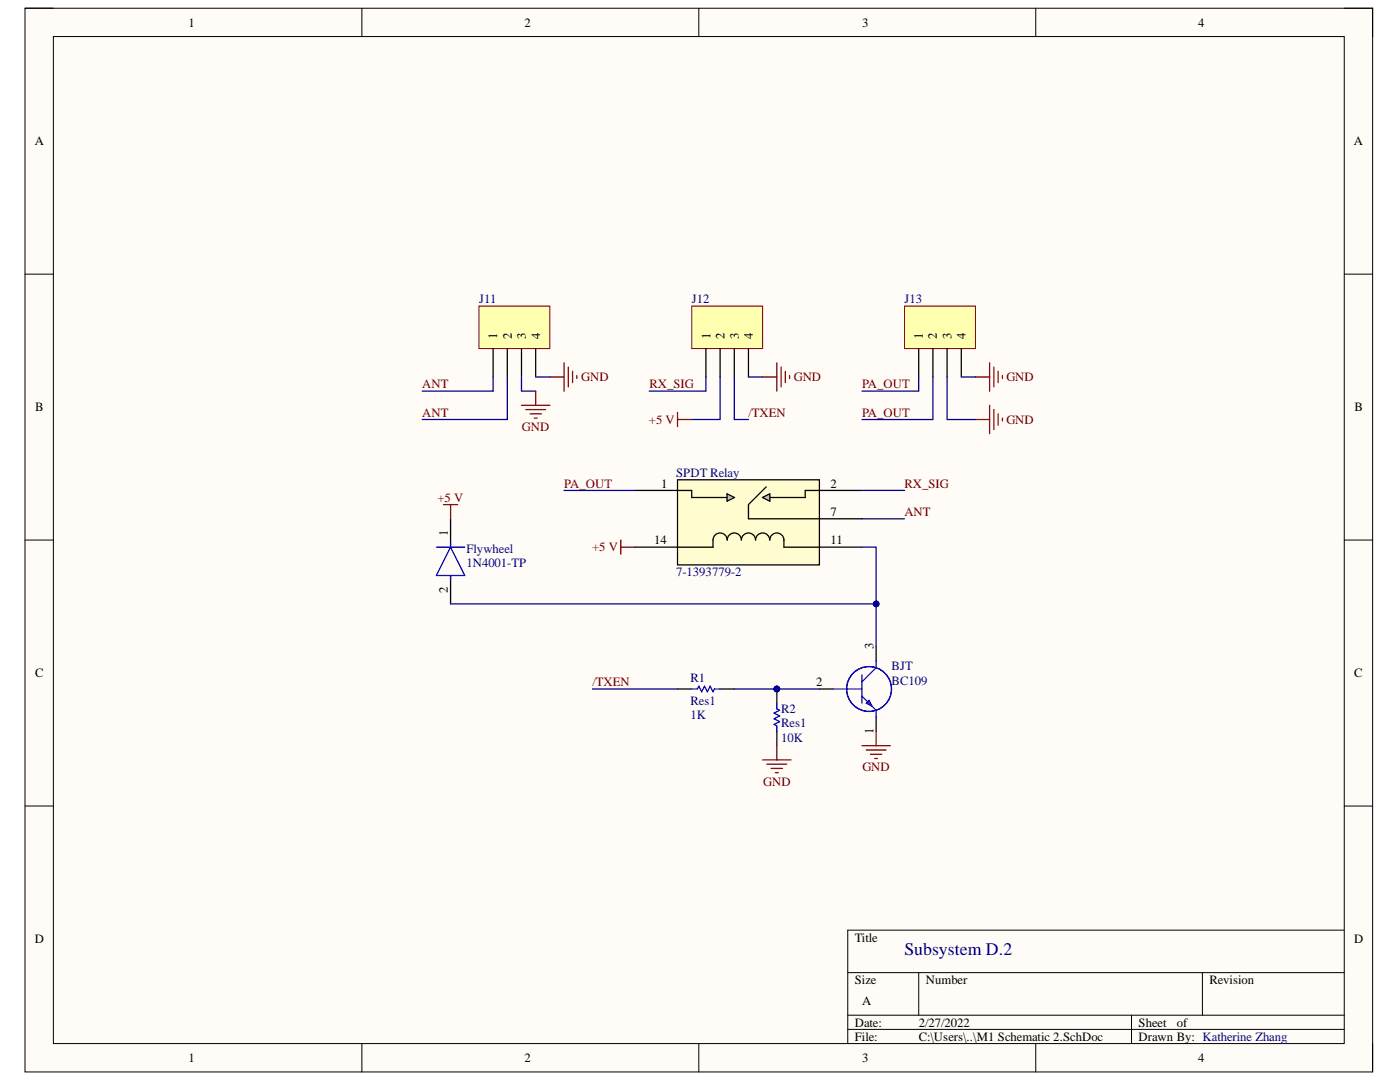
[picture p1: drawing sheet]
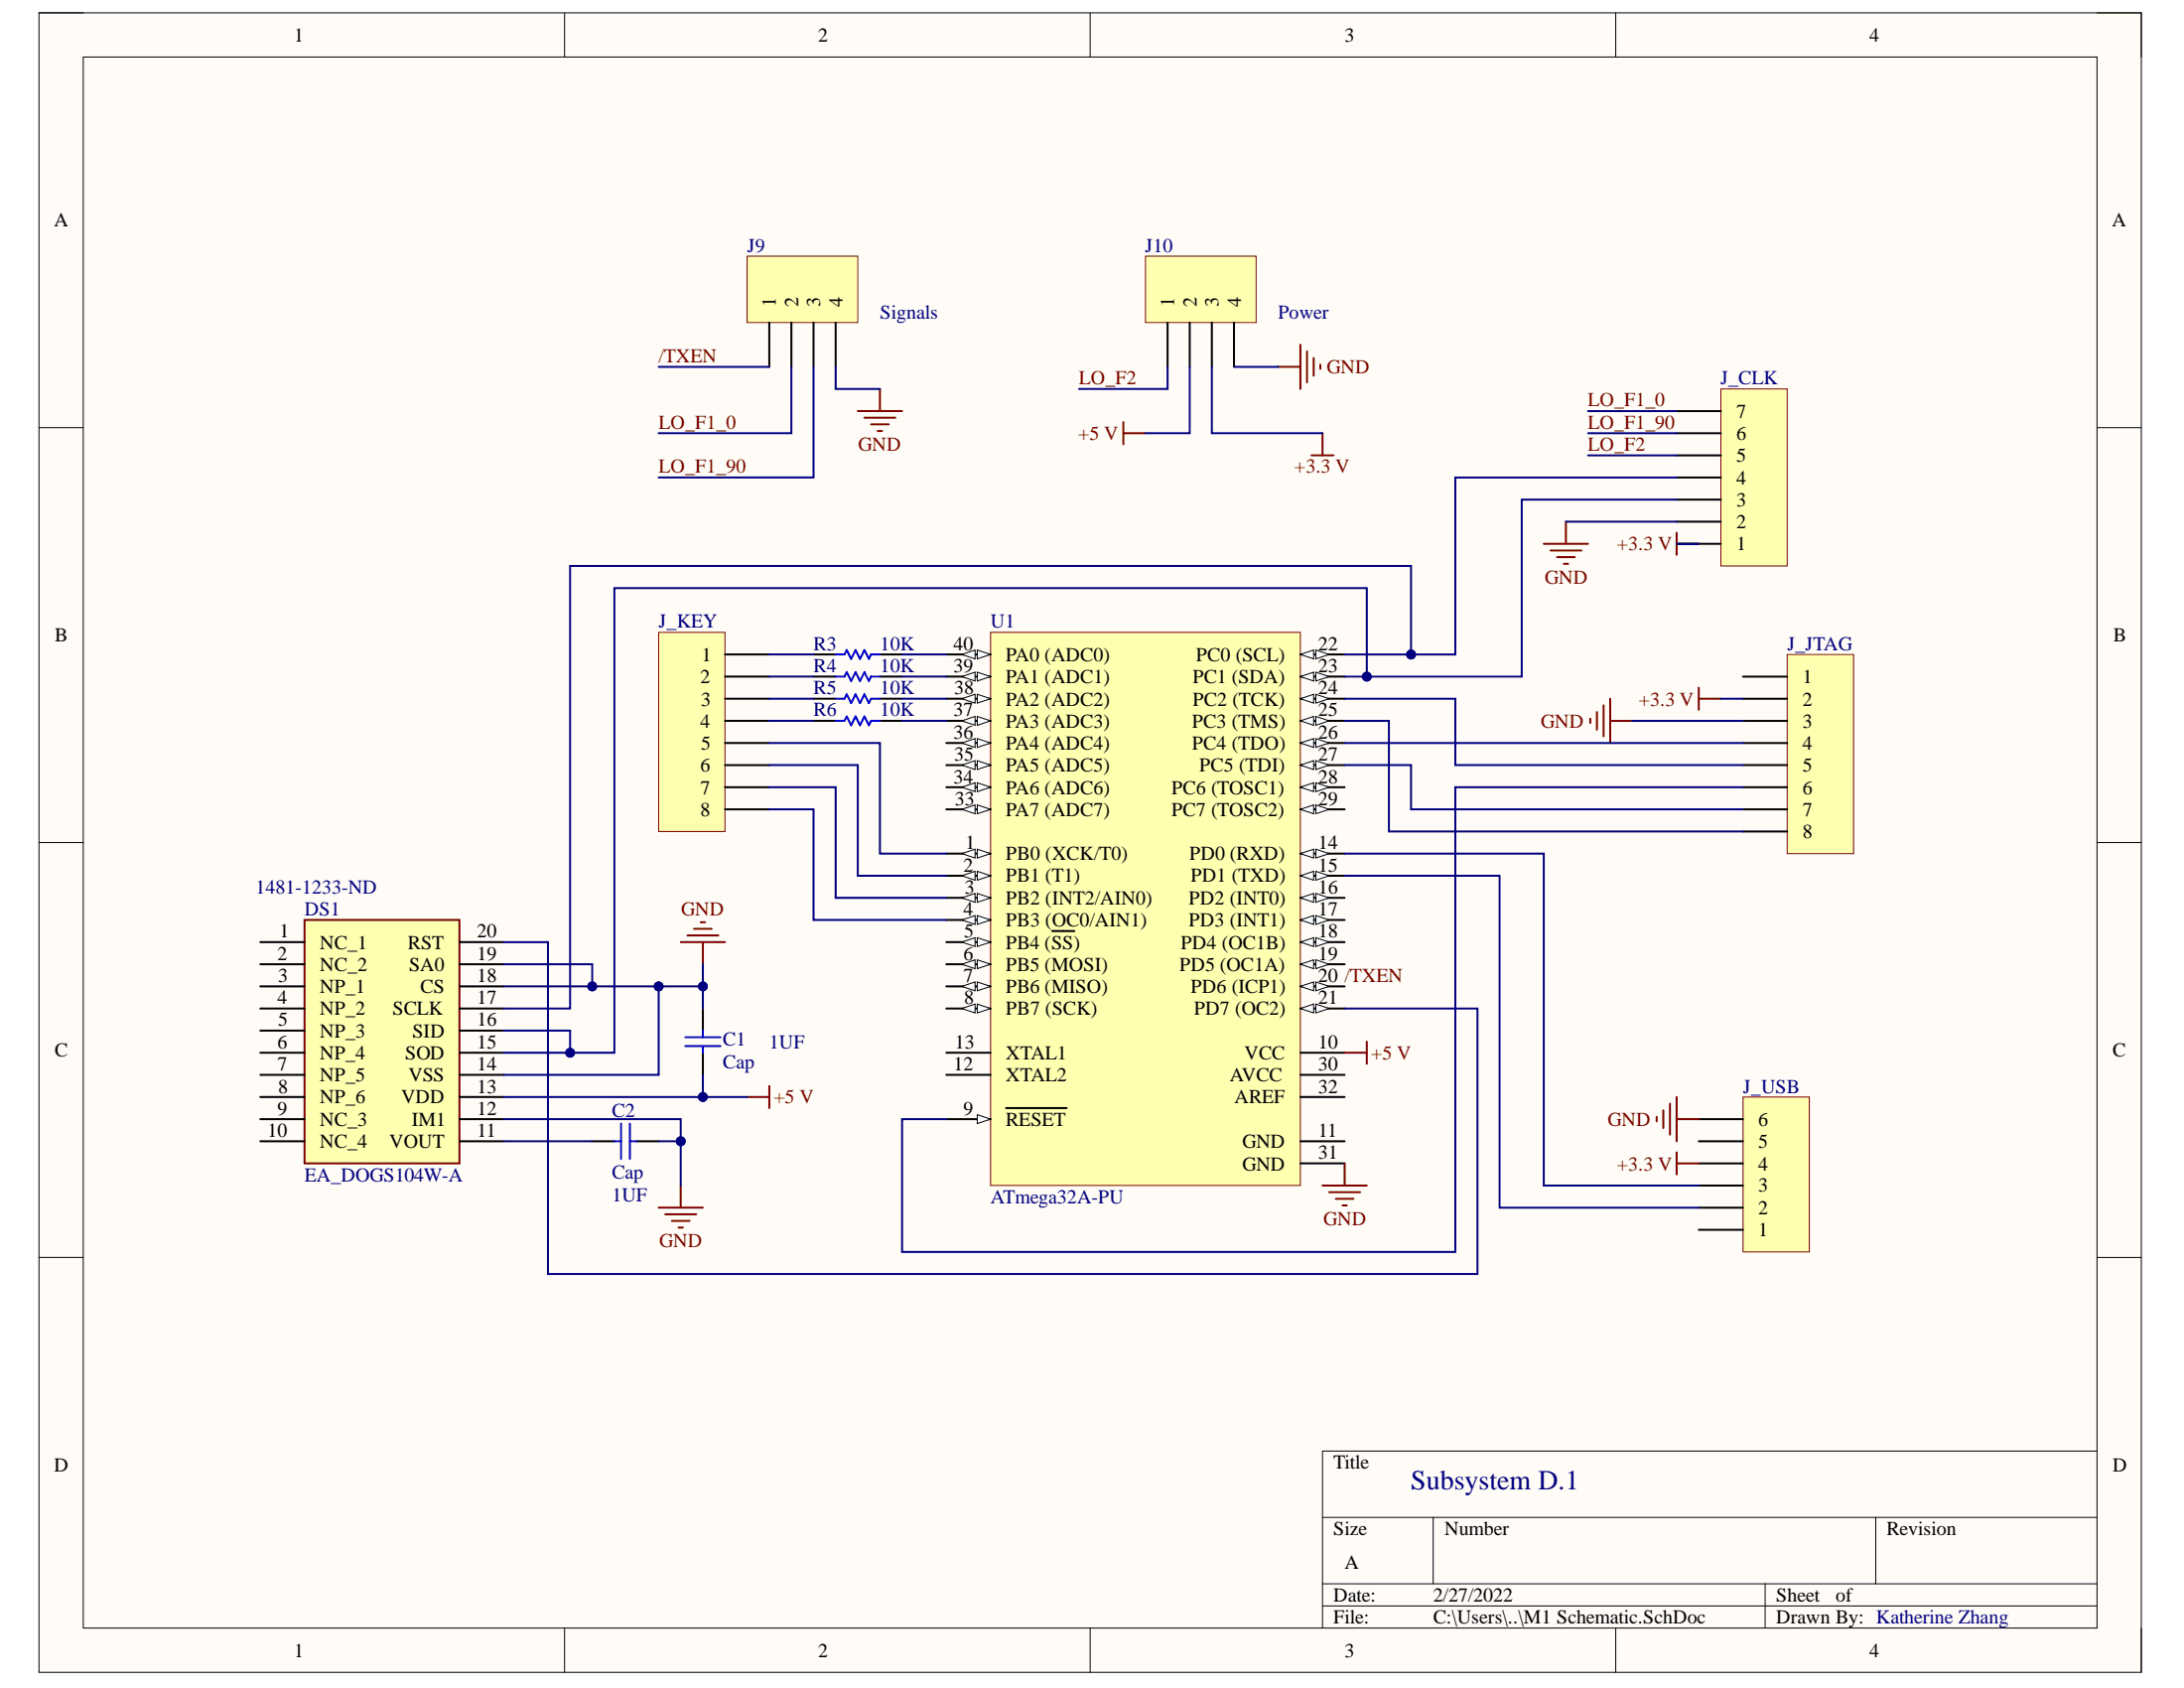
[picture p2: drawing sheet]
# Altium project Milestone1.PrjPcb
2 sheets, 22 parts. Net scope: global (net labels, ports and power ports of the same name join across sheets).
Board files: M2 PCB.PcbDoc, M2 PCB TX-RX.PcbDoc
Sheets:
  M1 Schematic.SchDoc
  M1 Schematic 2.SchDoc

## Sheet M1 Schematic.SchDoc: M1 Schematic
size A; Date: 2/22/2022; DrawnBy: Katherine Zhang; Revision: 1.0; SheetNumber: 1; SheetTotal: 2

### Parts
C1  Cap  value 1UF  [RADIAL-0.1]
C2  Cap  value 1UF  [RADIAL-0.1]
DS1  EA_DOGS104W-A  Supplier Part Number 1: 1481-1233-ND  Supplier Part Number 2: 1971238  [DIP2540W50P254L3600H260Q20N]
J9  Signals  [HDR1X4]
J10  Power  [HDR1X4]
J_CLK  Header 7  [HDR1X7]  (value not drawn)
J_JTAG  Header 8  [HDR1X8]  (value not drawn)
J_KEY  Header 8  [HDR1X8]  (value not drawn)
J_USB  Header 6  [HDR1X6]  (value not drawn)
R3  value 10K  [AXIAL-0.1-RES]  (hidden comment: Res1)
R4  value 10K  [AXIAL-0.1-RES]  (hidden comment: Res1)
R5  value 10K  [AXIAL-0.1-RES]  (hidden comment: Res1)
R6  value 10K  [AXIAL-0.1-RES]  (hidden comment: Res1)
U1  ATmega32A-PU  [40P6]

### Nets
+3.3 V: J10.3 J_CLK.1 J_JTAG.2 J_USB.4
+5 V: C1.1 DS1.13(VDD) J10.2 U1.10(VCC)
GND: C1.2 C2.2 DS1.12(IM1) DS1.14(VSS) DS1.18(CS) DS1.19(SA0) J9.4 J10.4 J_CLK.2 J_JTAG.3 J_USB.6 U1.31(GND)
/TXEN: J9.1 U1.20(PD6_(ICP1))
LO_F1_0: J9.2 J_CLK.7
LO_F1_90: J9.3 J_CLK.6
LO_F2: J10.1 J_CLK.5
NetC2_1: C2.1 DS1.11(VOUT)
NetDS1_15: DS1.15(SOD) DS1.16(SID) J_CLK.3 U1.23(PC1_(SDA))
NetDS1_17: DS1.17(SCLK) J_CLK.4 U1.22(PC0_(SCL))
NetDS1_20: DS1.20(RST) U1.21(PD7_(OC2))
NetJ_JTAG_4: J_JTAG.4 U1.26(PC4_(TDO))
NetJ_JTAG_5: J_JTAG.5 U1.24(PC2_(TCK))
NetJ_JTAG_6: J_JTAG.6 U1.9(~{RESET})
NetJ_JTAG_7: J_JTAG.7 U1.27(PC5_(TDI))
NetJ_JTAG_8: J_JTAG.8 U1.25(PC3_(TMS))
NetJ_KEY_1: J_KEY.1 R3.1
NetJ_KEY_2: J_KEY.2 R4.1
NetJ_KEY_3: J_KEY.3 R5.1
NetJ_KEY_4: J_KEY.4 R6.1
NetJ_KEY_5: J_KEY.5 U1.1(PB0_(XCK/T0))
NetJ_KEY_6: J_KEY.6 U1.2(PB1_(T1))
NetJ_KEY_7: J_KEY.7 U1.3(PB2_(INT2/AIN0))
NetJ_KEY_8: J_KEY.8 U1.4(PB3_(OC0/AIN1))
NetJ_USB_2: J_USB.2 U1.15(PD1_(TXD))
NetJ_USB_3: J_USB.3 U1.14(PD0_(RXD))
NetR3_2: R3.2 U1.40(PA0_(ADC0))
NetR4_2: R4.2 U1.39(PA1_(ADC1))
NetR5_2: R5.2 U1.38(PA2_(ADC2))
NetR6_2: R6.2 U1.37(PA3_(ADC3))

Not connected (* = marked no-connect by the designer): DS1 1(NC_1) 2(NC_2) 3(NP_1) 4(NP_2) 5(NP_3) 6(NP_4) 7(NP_5) 8(NP_6) 9(NC_3) 10(NC_4); J_JTAG 1; J_USB 1 5; U1 5(PB4_(~{SS})) 6(PB5_(MOSI)) 7(PB6_(MISO)) 8(PB7_(SCK)) 11(GND) 12(XTAL2) 13(XTAL1) 16(PD2_(INT0)) 17(PD3_(INT1)) 18(PD4_(OC1B)) 19(PD5_(OC1A)) 28(PC6_(TOSC1)) 29(PC7_(TOSC2)) 30(AVCC) 32(AREF) 33(PA7_(ADC7)) 34(PA6_(ADC6)) 35(PA5_(ADC5)) 36(PA4_(ADC4))

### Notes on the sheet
- Subsystem D.1
- Katherine Zhang

## Sheet M1 Schematic 2.SchDoc: TX/RX Switch
size A; Date: Feb 27 2022; DrawnBy: Katherine Zhang; SheetNumber: 2; SheetTotal: 2

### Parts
BJT  2N2222A  [STM-TO-18-3]  (value not drawn)
Flywheel  1N4001-TP  [FP-DO-41-MFG]
J11  Header 4  [HDR1X4]  (value not drawn)
J12  Header 4  [HDR1X4]  (value not drawn)
J13  Header 4  [HDR1X4]  (value not drawn)
R1  Res1  value 1K  [AXIAL-0.1-RES]
R2  Res1  value 10K  [AXIAL-0.1-RES]
Relay  7-1393779-2  [RELAY_7-1393779-2]

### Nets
+5 V: Flywheel.1(C) J12.2 Relay.14
GND: BJT.3(E) J11.3 J11.4 J12.4 J13.3 J13.4 R2.1
ANT: J11.1 J11.2 Relay.7
PA_OUT: J13.1 J13.2 Relay.1
RX_SIG: J12.1 Relay.2
NetBJT_1: BJT.1(B) R1.2 R2.2
NetBJT_2: BJT.2(C) Flywheel.2(A) Relay.11

Not connected (* = marked no-connect by the designer): J12 3*; R1 1*

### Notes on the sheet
- Subsystem D.2
- Katherine Zhang

## Nets that join several sheets
+5 V: M1 Schematic (C1.1 DS1.13 J10.2 U1.10), M1 Schematic 2 (Flywheel.1 J12.2 Relay.14)
GND: M1 Schematic (12 pins), M1 Schematic 2 (7 pins)
